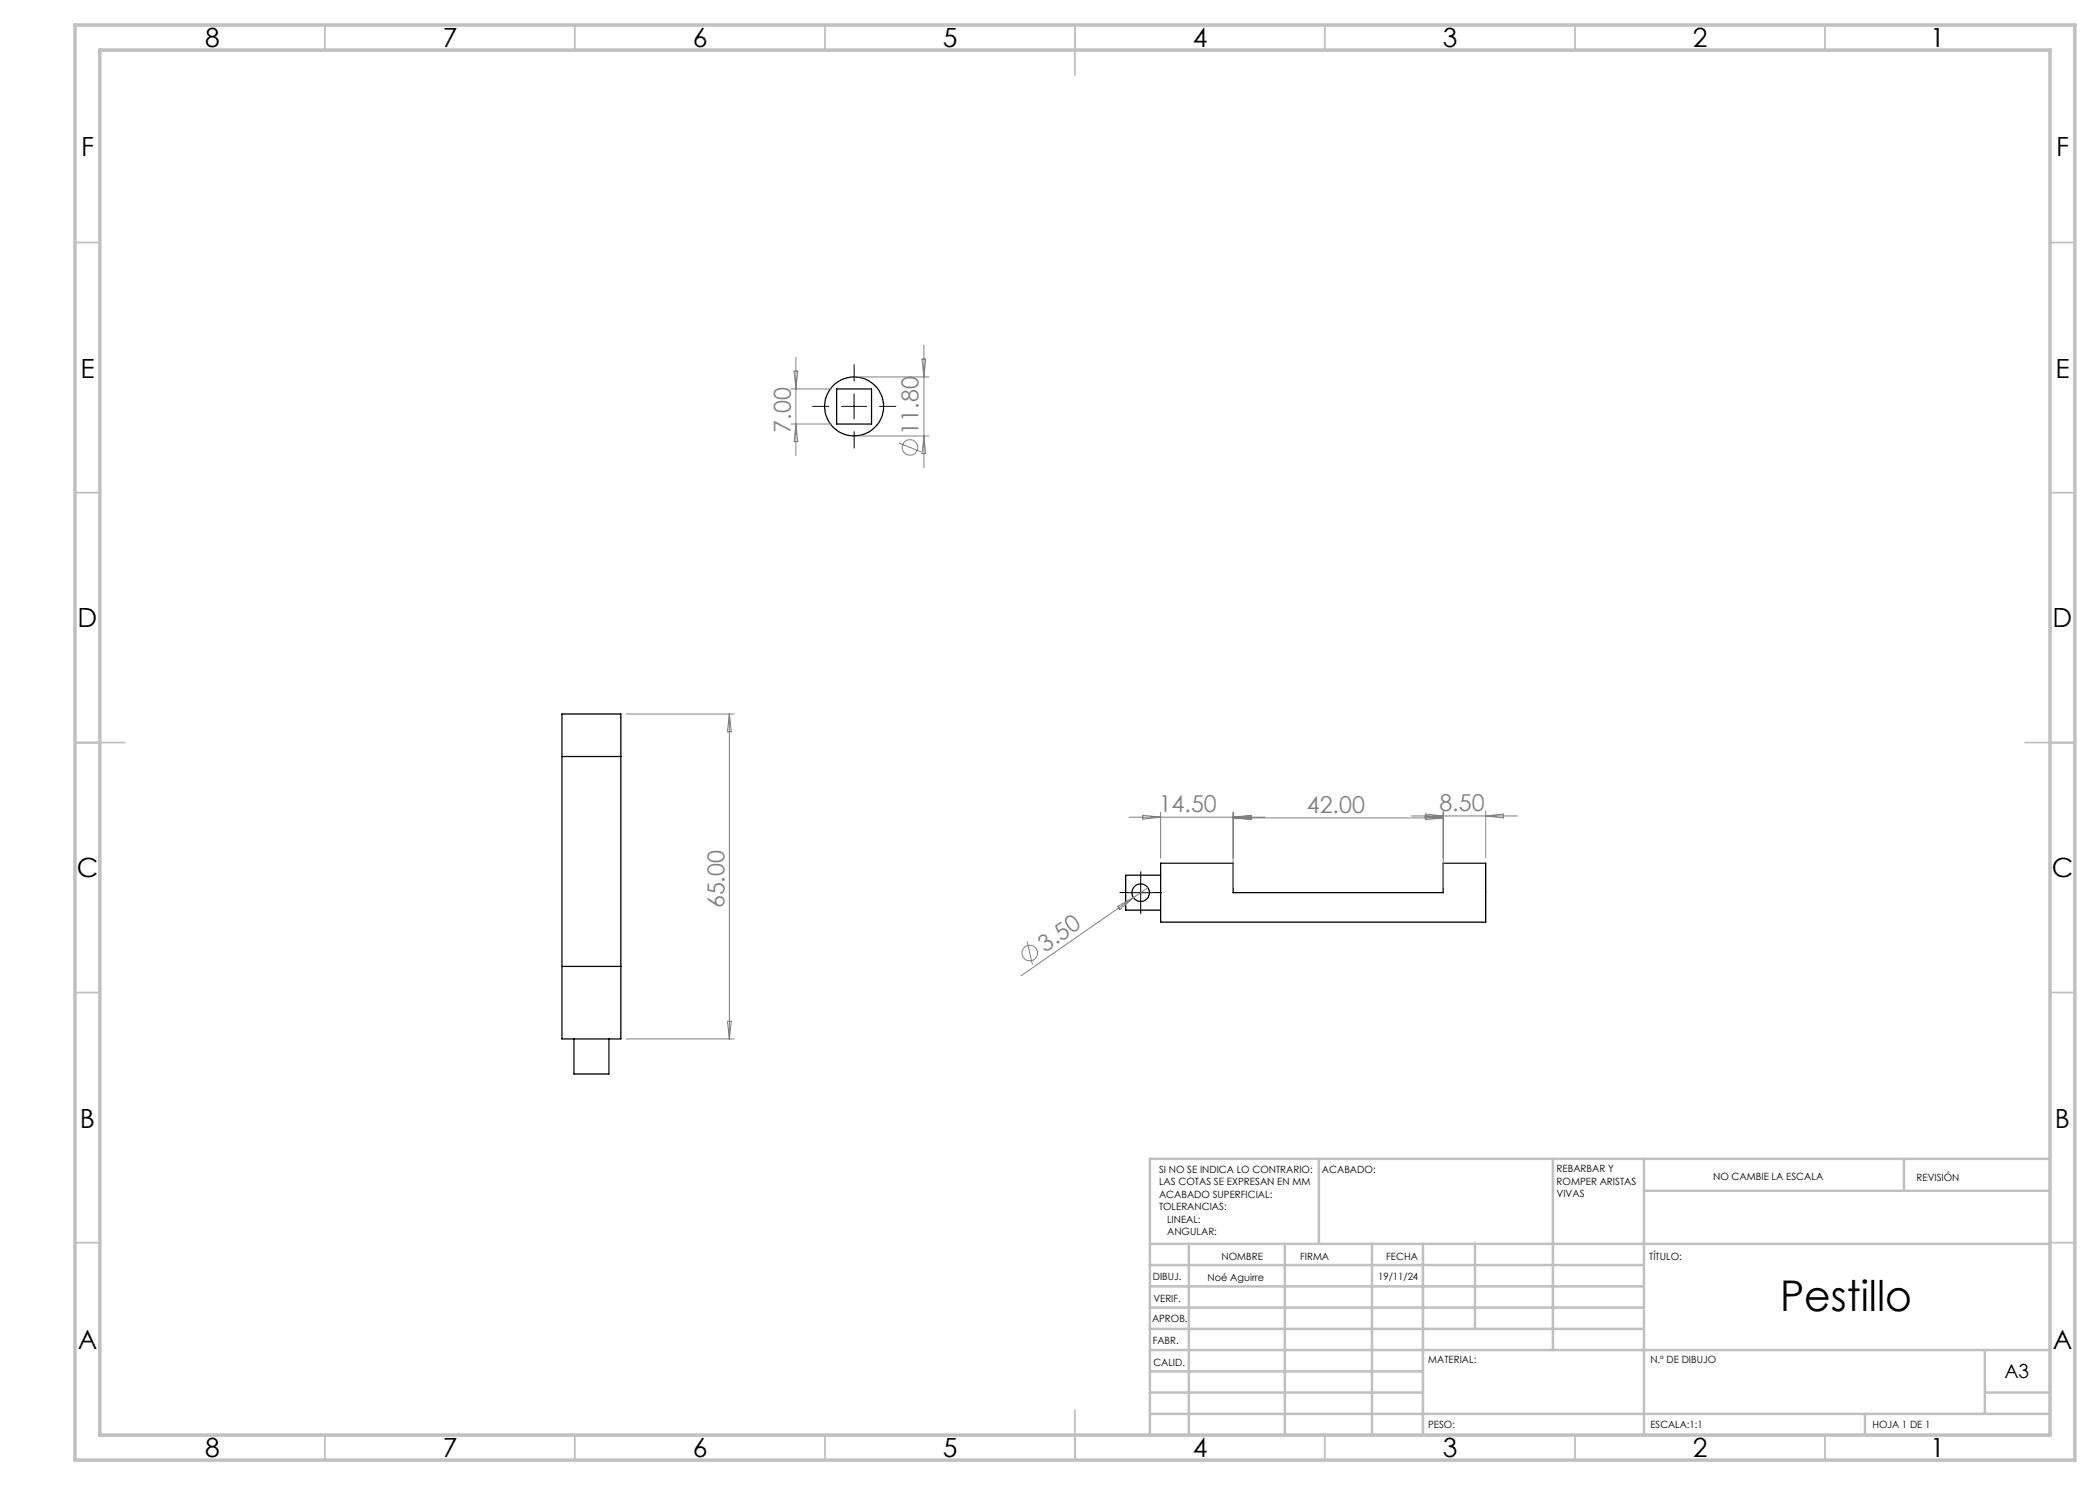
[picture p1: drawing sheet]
<svg xmlns="http://www.w3.org/2000/svg" width="420mm" height="297mm" viewBox="0 0 420 297" stroke-linecap="round" stroke-linejoin="round" font-family="sans-serif">
<g fill="none" stroke="#000" stroke-width=".25">
<path d="M167.3 77.8h7v7h-7zM112.4 151.3h11.8M112.4 142.8h11.8v65h-11.8zM232.1 172.6h14.5v5.9h42v-5.9h8.5v11.8h-65zM232.1 175h-7v7h7M112.4 193.3h11.8M114.8 207.8v7h7v-7"/>
<circle cx="170.8" cy="81.3" r="5.9"/>
<circle cx="228.1" cy="178.5" r="1.76"/>
</g>
<g fill="none" stroke="#808080" stroke-width=".2">
<path d="M158.2 77.8h8.1M158.8 74.2h.8l-.4 3.6zM159.2 71.4v19.8M171.8 75.4h14M184.4 71.8h.7l-.3 3.6zM184.8 69v24.6M158.2 84.8h8.1M159.2 84.8l.4 3.5h-.8zM171.8 87.2h14M179.8 88.6l4.4 1.8M184.8 87.2l.3 3.5h-.7zM125.2 142.8h21.7"/>
<path d="M145.9 142.8v65M145.9 142.8l.4 3.6h-.8zM225.8 163.4h27.2M226.7 179.5l-22.5 15.7M228.6 163.1l3.5 .3-3.5 .4zM229.6 177.5l-2.9 2M232.1 162.5v9.1M246.6 162.5v15M246.6 163.6l3.6 .3v-.8l-3.6 .3 3.6 .4M246.6 163.6h42M250.2 163.2l-3.6 .4M282.3 163.2h21.2"/>
<path d="M285.1 163.6l3.5-.4-3.5-.4v1.1l3.5-.3M285.1 163.2l3.5 .4M288.6 162.2v15.3M297.1 162.2v9.4M297.1 163.2l3.6-.4v.8zM205.4 188.3l1.1 4.6M223.6 181.3l3.1-1.8-2.7 2.4zM125.2 207.8h21.7M145.5 204.3h.8l-.4 3.5z"/>
<circle cx="182" cy="89.5" r="1.55"/>
<circle cx="206" cy="190.6" r="1.55"/>
</g>
<path d="M170.8 76.3v-3.4M165.8 81.3h-3.4M170.8 86.3v3.4M175.8 81.3h3.4M225.6 178.5h-1.7M228.1 176v-1.7M230.6 178.5h1.8M228.1 181v1.8" fill="none" stroke="#000" stroke-width=".2" stroke-dasharray="15.2 1.3 1.3 1.3" stroke-linecap="butt"/>
<path d="M170.8 78.8v5M168.3 81.3h5M225.6 178.5h5M228.1 176v5" fill="none" stroke="#000" stroke-width=".2"/>
<g fill="none" stroke="#c0c0c0" stroke-width=".35">
<path d="M65 5v5M115 5v5M165 5v5M215 5v10M265 5v5M315 5v5M365 5v5M15 48.5h5M410 48.5h5M15 98.5h5M410 98.5h5M15 148.5h10"/>
<path d="M405 148.5h10M15 198.5h5M410 198.5h5M15 248.5h5M410 248.5h5M65 287v5M115 287v5M165 287v5M215 282v10M265 287v5M315 287v5M365 287v5"/>
</g>
<g fill="none" stroke="#c0c0c0" stroke-width=".5">
<path d="M263.8 231.8v17M310.6 231.8v38.2M328.8 231.8v55.2M328.8 238.2h81.2M380.8 231.8v6.4M410 231.8h-180v55.2M230 248.8h180M230 257.3h98.8M230 253h98.8M237.8 248.8v38.2M257 248.8v38.2M274.4 248.8v38.2"/>
<path d="M284.6 248.8v38.2M295 248.8v17M230 265.8h98.8M230 261.5h98.8M230 278.5h54.6M230 274.3h54.6M230 270h180M397 278.5h13M397 270v12.8M230 282.8h180M373 282.8v4.2"/>
</g>
<path d="M15 5h400v287h-400zM20 10h390v277h-390z" fill="none" stroke="#c0c0c0" stroke-width=".7"/>
<text font-size="8.5" x="356" y="262.1">Pestillo</text>
<g font-size="5.3">
<text x="41" y="9.5">8</text>
<text x="88.5" y="9.5">7</text>
<text x="138.5" y="9.5">6</text>
<text x="188.5" y="9.5">5</text>
<text x="238.5" y="9.5">4</text>
<text x="288.5" y="9.5">3</text>
<text x="338.5" y="9.5">2</text>
<text x="386" y="9.5">1</text>
<text x="16.2" y="31.2">F</text>
<text x="411.2" y="31.2">F</text>
<text x="16.1" y="75.5">E</text>
<text x="411.1" y="75.5">E</text>
<text x="15.5" y="125.5">D</text>
<text x="410.5" y="125.5">D</text>
<text x="15.4" y="175.5">C</text>
<text x="410.4" y="175.5">C</text>
<text x="16" y="225.5">B</text>
<text x="411" y="225.5">B</text>
<text x="15.5" y="269.7">A</text>
<text x="410.5" y="269.7">A</text>
<text x="41" y="291.5">8</text>
<text x="88.5" y="291.5">7</text>
<text x="138.5" y="291.5">6</text>
<text x="188.5" y="291.5">5</text>
<text x="238.5" y="291.5">4</text>
<text x="288.5" y="291.5">3</text>
<text x="338.5" y="291.5">2</text>
<text x="386" y="291.5">1</text>
</g>
<g font-size="4.7" fill="#808080">
<text x="158.2" y="86.5" transform="rotate(-90 158.2 86.5)">7.00</text>
<text x="183.7" y="86.9" transform="rotate(-90 183.7 86.9)">11.80</text>
<text x="231.7" y="162.4">14.50</text>
<text x="261.4" y="162.5">42.00</text>
<text x="287.9" y="162.2">8.50</text>
<text x="144.9" y="181.7" transform="rotate(-90 144.9 181.7)">65.00</text>
<text x="209.1" y="190.5" transform="rotate(-35 209.1 190.5)">3.50</text>
</g>
<text font-size="3.9" x="400.9" y="275.5">A3</text>
<g font-size="2">
<text x="231.8" y="234.6">SI NO SE INDICA LO CONTRARIO:</text>
<text x="231.8" y="237.1">LAS COTAS SE EXPRESAN EN MM</text>
<text x="231.8" y="239.6">ACABADO SUPERFICIAL:</text>
<text x="264.4" y="234.6">ACABADO:</text>
<text x="311.3" y="234.5">REBARBAR Y</text>
<text x="311.3" y="237">ROMPER ARISTAS</text>
<text x="311.3" y="239.5">VIVAS</text>
<text x="342.6" y="236">NO CAMBIE LA ESCALA</text>
<text x="383.3" y="236.2">REVISIÓN</text>
<text x="231.8" y="242.1">TOLERANCIAS:</text>
<text x="233.4" y="244.6">LINEAL:</text>
<text x="233.4" y="247.1">ANGULAR:</text>
<text x="244.3" y="252">NOMBRE</text>
<text x="260" y="251.9">FIRMA</text>
<text x="277.2" y="251.9">FECHA</text>
<text x="329.9" y="251.9">TÍTULO:</text>
<text x="230.6" y="256.1">DIBUJ.</text>
<text x="241.5" y="256.1">Noé Aguirre</text>
<text x="275.6" y="255.9">19/11/24</text>
<text x="230.7" y="260.3">VERIF.</text>
<text x="230.4" y="264.4">APROB.</text>
<text x="230.5" y="268.8">FABR.</text>
<text x="230.7" y="273.1">CALID.</text>
<text x="285.6" y="272.5">MATERIAL:</text>
<text x="330.1" y="272.5">N.º DE DIBUJO</text>
<text x="285.6" y="285.5">PESO:</text>
<text x="330.1" y="285.6">ESCALA:1:1</text>
<text x="374.5" y="285.6">HOJA 1 DE 1</text>
</g>
</svg>
